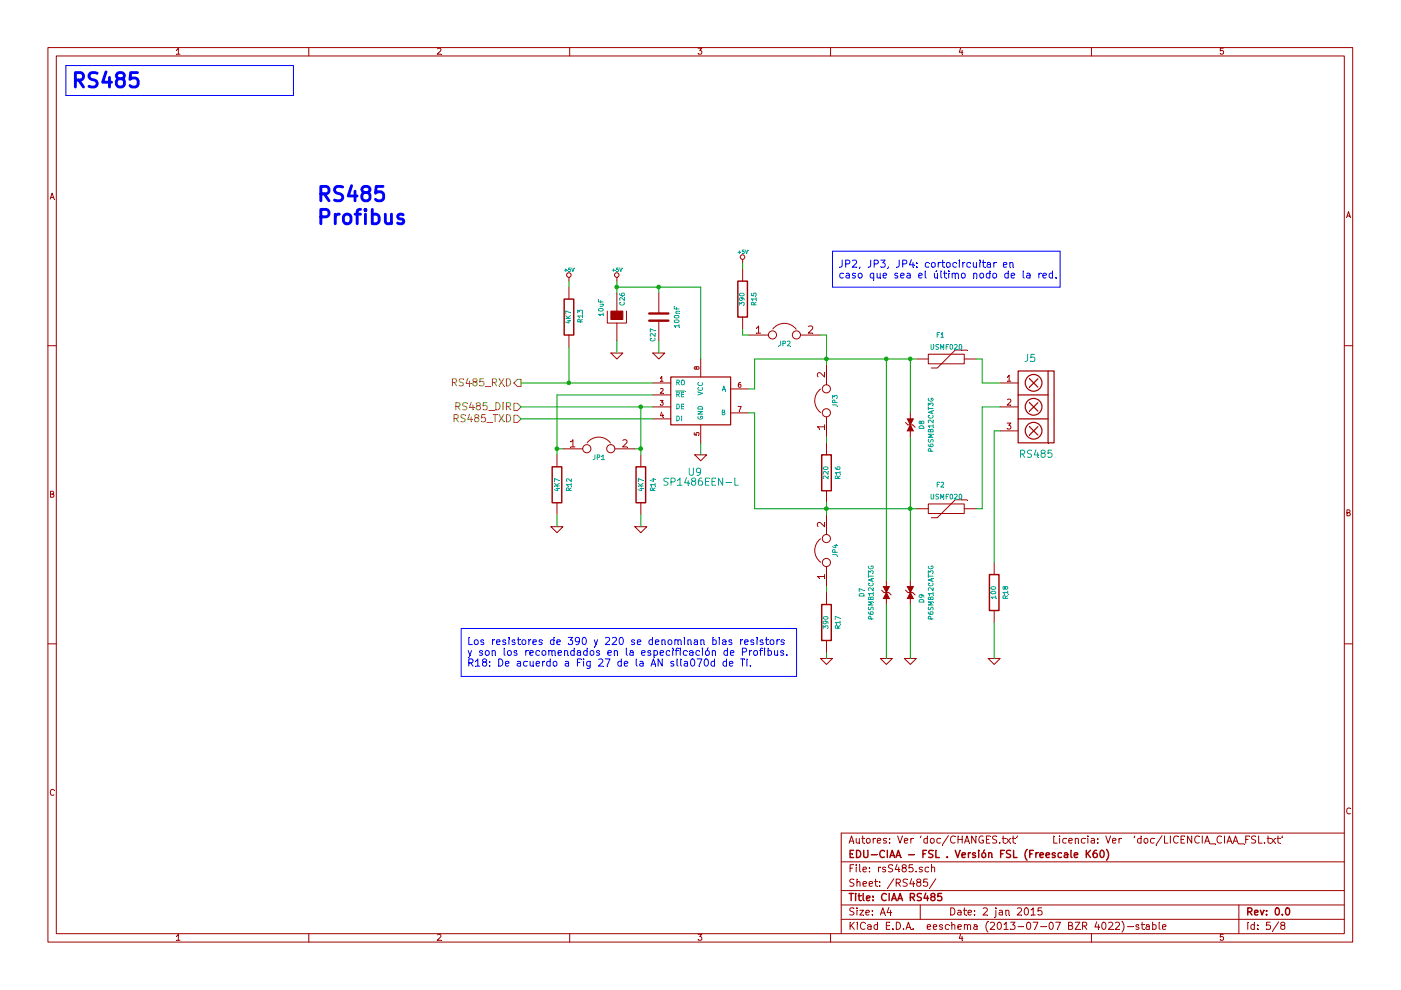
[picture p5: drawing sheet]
EESchema Schematic File Version 2
LIBS:CIAAK60LIB
LIBS:EDU_CIAA_K60-cache
EELAYER 27 0
EELAYER END
$Descr A4 11693 8268
encoding utf-8
Sheet 5 8
Title "CIAA RS485 "
Date "2 jan 2015"
Rev "0.0"
Comp "EDU-CIAA - FSL . Versión FSL (Freescale K60)"
Comment1 "Autores: Ver 'doc/CHANGES.txt'      Licencia: Ver  'doc/LICENCIA_CIAA_FSL.txt'"
Comment2 ""
Comment3 ""
Comment4 ""
$EndDescr
$Comp
L MAX3072 U9
U 1 1
P 5850 3350
F 0 "U9" H 5800 2750 60  0000 C CNN
F 1 "SP1486EEN-L" H 5850 2700 60  0000 C TNN
F 2 "SOIC-8" H 5850 3350 35  0001 C CIN
F 3 "~" H 5850 3350 60  0000 C CNN
F 4 "IC TXRX RS485/422 PROFIBUS 8SOIC" H 5850 3350 60  0001 C CNN "Descripcion"
F 5 "Exar Corporation" H 5850 3350 60  0001 C CNN "Fabricante"
F 6 "SP1486EEN-L" H 5850 3350 60  0001 C CNN "Nro. parte"
F 7 "../datasheets/ic/SP1486EEN-L.pdf" H 5850 3350 60  0001 C CNN "Path datasheet"
F 8 "1016-1003-5-ND" H 5850 3350 60  0001 C CNN "Digikey/Mouser"
F 9 "SOIC-8" H 5850 3350 60  0001 C CNN "Footprint estandar"
	1    5850 3350
	1    0    0    -1  
$EndComp
$Comp
L C C27
U 1 1
P 5500 2650
F 0 "C27" V 5550 2800 40  0000 C CNN
F 1 "100nF" V 5350 2650 40  0000 C CNN
F 2 "c_0603" H 5500 2650 60  0001 C CNN
F 3 "~" H 5500 2650 60  0000 C CNN
F 4 "CAP CER 0.1UF 16V 10% X7R 0603" H 6800 -600 60  0001 C CNN "Descripcion"
F 5 "Kemet" H 6800 -600 60  0001 C CNN "Fabricante"
F 6 "C0603C104K4RACTU" H 6800 -600 60  0001 C CNN "Nro. parte"
F 7 "../datasheet/passive/" H 6800 -600 60  0001 C CNN "Path datasheet"
F 8 "399-1096-1-ND" H 6800 -600 60  0001 C CNN "Digikey/Mouser"
F 9 "0603 (1608 Metric)" H 6800 -600 60  0001 C CNN "Footprint estandar"
	1    5500 2650
	-1   0    0    1   
$EndComp
$Comp
L GND #PWR082
U 1 1
P 5150 2950
F 0 "#PWR082" H 5150 2950 30  0001 C CNN
F 1 "GND" H 5150 2880 30  0001 C CNN
F 2 "~" H 5150 2950 60  0001 C CNN
F 3 "~" H 5150 2950 60  0001 C CNN
	1    5150 2950
	1    0    0    -1  
$EndComp
$Comp
L R R16
U 1 1
P 6900 3950
F 0 "R16" V 7000 3950 40  0000 C CNN
F 1 "220" V 6900 3950 40  0000 C CNN
F 2 "r_0603" H 6900 3950 60  0001 C CNN
F 3 "~" H 6900 3950 60  0000 C CNN
F 4 "RES 220 OHM 1/10W 5% 0603 SMD" H 6900 3950 60  0001 C CNN "Descripcion"
F 5 "Yageo" H 6900 3950 60  0001 C CNN "Fabricante"
F 6 "RC0603JR-07220RL" H 6900 3950 60  0001 C CNN "Nro. parte"
F 7 "../datasheet/passive/" H 6900 3950 60  0001 C CNN "Path datasheet"
F 8 "311-220GRCT-ND" H 6900 3950 60  0001 C CNN "Digikey/Mouser"
F 9 "0603 (1608 Metric)" H 6900 3950 60  0001 C CNN "Footprint estandar"
	1    6900 3950
	1    0    0    -1  
$EndComp
$Comp
L ESD D8
U 1 1
P 7600 3550
F 0 "D8" H 7600 3450 40  0000 C CNN
F 1 "P6SMB12CAT3G" H 7600 3350 40  0000 C BNN
F 2 "DO-214AA_SMB" H 7600 3550 60  0001 C CNN
F 3 "~" H 7600 3550 60  0000 C CNN
F 4 "TVS DIODE 10.2VWM 16.7VC SMB" H 7600 4150 60  0001 C CNN "Descripcion"
F 5 "ON Semiconductor" H 7600 4150 60  0001 C CNN "Fabricante"
F 6 "P6SMB12CAT3G" H 7600 4150 60  0001 C CNN "Nro. parte"
F 7 "../datasheet/passive/diode/psd12c.pdf" H 7600 4150 60  0001 C CNN "Path datasheet"
F 8 "P6SMB12CAT3GOSCT-ND" H 7600 4150 60  0001 C CNN "Digikey/Mouser"
F 9 "DO-214AA, SMB" H 7600 4150 60  0001 C CNN "Footprint estandar"
	1    7600 3550
	0    -1   -1   0   
$EndComp
$Comp
L ESD D7
U 1 1
P 7400 4950
F 0 "D7" H 7400 5150 40  0000 C CNN
F 1 "P6SMB12CAT3G" H 7400 5050 40  0000 C BNN
F 2 "DO-214AA_SMB" H 7400 4950 60  0001 C CNN
F 3 "~" H 7400 4950 60  0000 C CNN
F 4 "TVS DIODE 10.2VWM 16.7VC SMB" H 7400 4950 60  0001 C CNN "Descripcion"
F 5 "ON Semiconductor" H 7400 4950 60  0001 C CNN "Fabricante"
F 6 "P6SMB12CAT3G" H 7400 4950 60  0001 C CNN "Nro. parte"
F 7 "../datasheet/passive/diode/psd12c.pdf" H 7400 4950 60  0001 C CNN "Path datasheet"
F 8 "P6SMB12CAT3GOSCT-ND" H 7400 4950 60  0001 C CNN "Digikey/Mouser"
F 9 "DO-214AA, SMB" H 7400 4950 60  0001 C CNN "Footprint estandar"
	1    7400 4950
	0    -1   -1   0   
$EndComp
$Comp
L ESD D9
U 1 1
P 7600 4950
F 0 "D9" H 7550 4850 40  0000 C CNN
F 1 "P6SMB12CAT3G" H 7600 4750 40  0000 C BNN
F 2 "DO-214AA_SMB" H 7600 4950 60  0001 C CNN
F 3 "~" H 7600 4950 60  0000 C CNN
F 4 "TVS DIODE 10.2VWM 16.7VC SMB" H 7600 4350 60  0001 C CNN "Descripcion"
F 5 "ON Semiconductor" H 7600 4350 60  0001 C CNN "Fabricante"
F 6 "P6SMB12CAT3G" H 7600 4350 60  0001 C CNN "Nro. parte"
F 7 "../datasheet/passive/diode/psd12c.pdf" H 7600 4350 60  0001 C CNN "Path datasheet"
F 8 "P6SMB12CAT3GOSCT-ND" H 7600 4350 60  0001 C CNN "Digikey/Mouser"
F 9 "DO-214AA, SMB" H 7600 4350 60  0001 C CNN "Footprint estandar"
	1    7600 4950
	0    -1   -1   0   
$EndComp
$Comp
L R R15
U 1 1
P 6200 2500
F 0 "R15" V 6300 2500 40  0000 C CNN
F 1 "390" V 6200 2500 40  0000 C CNN
F 2 "r_0603" H 6200 2500 60  0001 C CNN
F 3 "~" H 6200 2500 60  0000 C CNN
F 4 "RES 390 OHM 1/10W 5% 0603 SMD" H 6200 2500 60  0001 C CNN "Descripcion"
F 5 "Yageo" H 6200 2500 60  0001 C CNN "Fabricante"
F 6 "RC0603JR-07390RL" H 6200 2500 60  0001 C CNN "Nro. parte"
F 7 "../datasheet/passive/" H 6200 2500 60  0001 C CNN "Path datasheet"
F 8 "311-390GRCT-ND" H 6200 2500 60  0001 C CNN "Digikey/Mouser"
F 9 "0603 (1608 Metric)" H 6200 2500 60  0001 C CNN "Footprint estandar"
	1    6200 2500
	1    0    0    -1  
$EndComp
Text Notes 2650 1700 0    120  ~ 24
RS485\nProfibus
$Comp
L TB_1X3 J5
U 1 1
P 8700 3300
F 0 "J5" H 8800 3600 60  0000 C CNN
F 1 "RS485" H 8750 2800 60  0000 C CNN
F 2 "bornier3" H 8700 3300 60  0001 C CNN
F 3 "~" H 8700 3300 60  0001 C CNN
F 4 "TERM BLOCK 5.08MM VERT 3POS PCB" H 8700 3300 60  0001 C CNN "Descripcion"
F 5 "TE Connectivity" H 8700 3300 60  0001 C CNN "Fabricante"
F 6 "796949-3" H 8700 3300 60  0001 C CNN "Nro. parte"
F 7 "../datasheet/connectors/bornera_796949.pdf" H 8700 3300 60  0001 C CNN "Path datasheet"
F 8 "571-7969493" H 8700 3300 60  0001 C CNN "Digikey/Mouser"
F 9 "~" H 8700 3300 60  0001 C CNN "Footprint estandar"
	1    8700 3300
	-1   0    0    -1  
$EndComp
Text Notes 7000 2250 0    60   ~ 0
JP2, JP3, JP4: cortocircuitar en\ncaso que sea el último nodo de la red.
$Comp
L R R14
U 1 1
P 5350 4050
F 0 "R14" V 5250 4050 40  0000 C CNN
F 1 "4K7" V 5350 4050 40  0000 C CNN
F 2 "r_0603" H 5350 4050 60  0001 C CNN
F 3 "~" H 5350 4050 60  0000 C CNN
F 4 "RES 4.7K OHM 1/10W 5% 0603 SMD" H 6950 1250 60  0001 C CNN "Descripcion"
F 5 "Yageo" H 6950 1250 60  0001 C CNN "Fabricante"
F 6 "RC0603JR-074K7L" H 6950 1250 60  0001 C CNN "Nro. parte"
F 7 "../datasheet/passive/" H 5350 4050 60  0001 C CNN "Path datasheet"
F 8 "311-4.7KGRCT-ND" H 6950 1250 60  0001 C CNN "Digikey/Mouser"
F 9 "0603 (1608 Metric)" H 6950 1250 60  0001 C CNN "Footprint estandar"
	1    5350 4050
	-1   0    0    1   
$EndComp
$Comp
L CP C26
U 1 1
P 5150 2650
F 0 "C26" V 5200 2800 40  0000 C CNN
F 1 "10uF" V 5000 2800 40  0000 R TNN
F 2 "c_1206POL" H 5150 2650 60  0001 C CNN
F 3 "~" H 5150 2650 60  0000 C CNN
F 4 "CAP TANT 10UF 6.3V 10% 1206" H 5150 2650 60  0001 C CNN "Descripcion"
F 5 "Kemet" H 5150 2650 60  0001 C CNN "Fabricante"
F 6 "T491A106K006AT7280" H 5150 2650 60  0001 C CNN "Nro. parte"
F 7 "../datasheet/passive/" H 5150 2650 60  0001 C CNN "Path datasheet"
F 8 "399-10116-1-ND" H 5150 2650 60  0001 C CNN "Digikey/Mouser"
F 9 "1206 (3216 Metric)" H 5150 2650 60  0001 C CNN "Footprint estandar"
	1    5150 2650
	1    0    0    -1  
$EndComp
$Comp
L THERMISTOR F2
U 1 1
P 7900 4250
F 0 "F2" V 8100 4300 40  0000 C CNN
F 1 "USMF020" V 8000 4250 40  0000 C CNN
F 2 "ptc_1210" V 7830 4250 30  0001 C CNN
F 3 "~" H 7900 4250 30  0000 C CNN
F 4 "FUSE RESETTABLE .20A 30V HLD SMD" H 7900 3700 60  0001 C CNN "Descripcion"
F 5 "Bourns Inc." H 7900 3700 60  0001 C CNN "Fabricante"
F 6 "MF-USMF020-2" H 7900 3700 60  0001 C CNN "Nro. parte"
F 7 "../datasheet/passive/protect/mfusmf.pdf" H 7900 3700 60  0001 C CNN "Path datasheet"
F 8 "MF-USMF020-2CT-ND" H 7900 3700 60  0001 C CNN "Digikey/Mouser"
F 9 "1210 (3225 métrico), cóncavo" H 7900 3700 60  0001 C CNN "Footprint estandar"
	1    7900 4250
	0    -1   -1   0   
$EndComp
$Comp
L THERMISTOR F1
U 1 1
P 7900 3000
F 0 "F1" V 8100 3050 40  0000 C CNN
F 1 "USMF020" V 8000 3000 40  0000 C CNN
F 2 "ptc_1210" V 7830 3000 30  0001 C CNN
F 3 "~" H 7900 3000 30  0000 C CNN
F 4 "FUSE RESETTABLE .20A 30V HLD SMD" H 7900 3000 60  0001 C CNN "Descripcion"
F 5 "Bourns Inc." H 7900 3000 60  0001 C CNN "Fabricante"
F 6 "MF-USMF020-2" H 7900 3000 60  0001 C CNN "Nro. parte"
F 7 "../datasheet/passive/protect/mfusmf.pdf" H 7900 3000 60  0001 C CNN "Path datasheet"
F 8 "MF-USMF020-2CT-ND" H 7900 3000 60  0001 C CNN "Digikey/Mouser"
F 9 "1210 (3225 métrico), cóncavo" H 7900 3000 60  0001 C CNN "Footprint estandar"
	1    7900 3000
	0    -1   -1   0   
$EndComp
$Comp
L GND #PWR083
U 1 1
P 5850 3800
F 0 "#PWR083" H 5850 3800 30  0001 C CNN
F 1 "GND" H 5850 3730 30  0001 C CNN
F 2 "~" H 5850 3800 60  0001 C CNN
F 3 "~" H 5850 3800 60  0001 C CNN
	1    5850 3800
	1    0    0    -1  
$EndComp
$Comp
L R R18
U 1 1
P 8300 4950
F 0 "R18" V 8400 4950 40  0000 C CNN
F 1 "100" V 8300 4950 40  0000 C CNN
F 2 "r_2010" H 8300 4950 60  0001 C CNN
F 3 "~" H 8300 4950 60  0000 C CNN
F 4 "RES 100 OHM 1/2W 5% 2010 SMD" H 8300 4950 60  0001 C CNN "Descripcion"
F 5 "Bourns Inc." H 8300 4950 60  0001 C CNN "Fabricante"
F 6 "CR2010-JW-101ELF" H 8300 4950 60  0001 C CNN "Nro. parte"
F 7 "../datasheet/passive/" H 8300 4950 60  0001 C CNN "Path datasheet"
F 8 "CR2010-JW-101ELFCT-ND" H 8300 4950 60  0001 C CNN "Digikey/Mouser"
F 9 "2010 (5025 Metric)" H 8300 4950 60  0001 C CNN "Footprint estandar"
	1    8300 4950
	1    0    0    -1  
$EndComp
$Comp
L R R13
U 1 1
P 4750 2650
F 0 "R13" V 4850 2600 40  0000 L CNN
F 1 "4K7" V 4750 2650 40  0000 C CNN
F 2 "r_0603" H 4750 2650 60  0001 C CNN
F 3 "~" H 4750 2650 60  0000 C CNN
F 4 "RES 4.7K OHM 1/10W 5% 0603 SMD" H 6500 650 60  0001 C CNN "Descripcion"
F 5 "Yageo" H 6500 650 60  0001 C CNN "Fabricante"
F 6 "RC0603JR-074K7L" H 6500 650 60  0001 C CNN "Nro. parte"
F 7 "../datasheet/passive" H 4750 2650 60  0001 C CNN "Path datasheet"
F 8 "311-4.7KGRCT-ND" H 6500 650 60  0001 C CNN "Digikey/Mouser"
F 9 "0603 (1608 Metric)" H 6500 650 60  0001 C CNN "Footprint estandar"
	1    4750 2650
	1    0    0    -1  
$EndComp
Text HLabel 4350 3500 0    60   Input ~ 0
RS485_TXD
Text HLabel 4350 3400 0    60   Input ~ 0
RS485_DIR
Text HLabel 4350 3200 0    60   Output ~ 0
RS485_RXD
$Comp
L GND #PWR084
U 1 1
P 8300 5500
F 0 "#PWR084" H 8300 5500 30  0001 C CNN
F 1 "GND" H 8300 5430 30  0001 C CNN
F 2 "~" H 8300 5500 60  0001 C CNN
F 3 "~" H 8300 5500 60  0001 C CNN
	1    8300 5500
	1    0    0    -1  
$EndComp
$Comp
L JUMPER JP2
U 1 1
P 6550 2800
F 0 "JP2" H 6550 2700 40  0000 C BNN
F 1 "JUMPER" H 6550 2720 40  0001 C CNN
F 2 "PIN_ARRAY_2x1" H 7150 2750 60  0001 C CNN
F 3 "~" H 7150 2750 60  0000 C CNN
F 4 "JUMPER 2 TERM" H 8800 2950 60  0001 C CNN "Descripcion"
F 5 "Sullins Connector Solutions" H 8800 2950 60  0001 C CNN "Fabricante"
F 6 "PREC040SFAN-RC" H 8800 2950 60  0001 C CNN "Nro. parte"
F 7 "../datasheet/connectors/" H 8800 2950 60  0001 C CNN "Path datasheet"
F 8 "S1212EC-40-ND" H 8800 2950 60  0001 C CNN "Digikey/Mouser"
F 9 "~" H 8800 2950 60  0001 C CNN "Footprint estandar"
	1    6550 2800
	1    0    0    -1  
$EndComp
$Comp
L JUMPER JP3
U 1 1
P 6900 3350
F 0 "JP3" H 6900 3250 40  0000 C BNN
F 1 "JUMPER" H 6900 3270 40  0001 C CNN
F 2 "PIN_ARRAY_2x1" H 7500 2900 60  0001 C CNN
F 3 "~" H 7500 2900 60  0000 C CNN
F 4 "JUMPER 2 TERM" H 9150 3100 60  0001 C CNN "Descripcion"
F 5 "Sullins Connector Solutions" H 9150 3100 60  0001 C CNN "Fabricante"
F 6 "PREC040SFAN-RC" H 9150 3100 60  0001 C CNN "Nro. parte"
F 7 "../datasheet/connectors/" H 9150 3100 60  0001 C CNN "Path datasheet"
F 8 "S1212EC-40-ND" H 9150 3100 60  0001 C CNN "Digikey/Mouser"
F 9 "~" H 9150 3100 60  0001 C CNN "Footprint estandar"
	1    6900 3350
	0    -1   -1   0   
$EndComp
$Comp
L JUMPER JP4
U 1 1
P 6900 4600
F 0 "JP4" H 6900 4500 40  0000 C BNN
F 1 "JUMPER" H 6900 4520 40  0001 C CNN
F 2 "PIN_ARRAY_2x1" H 7500 3200 60  0001 C CNN
F 3 "~" H 7500 3200 60  0000 C CNN
F 4 "JUMPER 2 TERM" H 9150 3400 60  0001 C CNN "Descripcion"
F 5 "Sullins Connector Solutions" H 9150 3400 60  0001 C CNN "Fabricante"
F 6 "PREC040SFAN-RC" H 9150 3400 60  0001 C CNN "Nro. parte"
F 7 "../datasheet/connectors/" H 9150 3400 60  0001 C CNN "Path datasheet"
F 8 "S1212EC-40-ND" H 9150 3400 60  0001 C CNN "Digikey/Mouser"
F 9 "~" H 9150 3400 60  0001 C CNN "Footprint estandar"
	1    6900 4600
	0    -1   -1   0   
$EndComp
Text Notes 600  750  0    120  ~ 24
RS485
$Comp
L GND #PWR085
U 1 1
P 7400 5500
F 0 "#PWR085" H 7400 5500 30  0001 C CNN
F 1 "GND" H 7400 5430 30  0001 C CNN
F 2 "~" H 7400 5500 60  0000 C CNN
F 3 "~" H 7400 5500 60  0000 C CNN
	1    7400 5500
	1    0    0    -1  
$EndComp
$Comp
L GND #PWR086
U 1 1
P 7600 5500
F 0 "#PWR086" H 7600 5500 30  0001 C CNN
F 1 "GND" H 7600 5430 30  0001 C CNN
F 2 "~" H 7600 5500 60  0000 C CNN
F 3 "~" H 7600 5500 60  0000 C CNN
	1    7600 5500
	1    0    0    -1  
$EndComp
$Comp
L GND #PWR087
U 1 1
P 6900 5500
F 0 "#PWR087" H 6900 5500 30  0001 C CNN
F 1 "GND" H 6900 5430 30  0001 C CNN
F 2 "~" H 6900 5500 60  0000 C CNN
F 3 "~" H 6900 5500 60  0000 C CNN
	1    6900 5500
	1    0    0    -1  
$EndComp
$Comp
L GND #PWR088
U 1 1
P 5350 4400
F 0 "#PWR088" H 5350 4400 30  0001 C CNN
F 1 "GND" H 5350 4330 30  0001 C CNN
F 2 "~" H 5350 4400 60  0000 C CNN
F 3 "~" H 5350 4400 60  0000 C CNN
	1    5350 4400
	1    0    0    -1  
$EndComp
$Comp
L GND #PWR089
U 1 1
P 5500 2950
F 0 "#PWR089" H 5500 2950 30  0001 C CNN
F 1 "GND" H 5500 2880 30  0001 C CNN
F 2 "~" H 5500 2950 60  0000 C CNN
F 3 "~" H 5500 2950 60  0000 C CNN
	1    5500 2950
	1    0    0    -1  
$EndComp
Wire Wire Line
	4350 3400 5450 3400
Wire Wire Line
	4350 3200 5450 3200
Wire Wire Line
	5850 3700 5850 3800
Wire Wire Line
	8200 3400 8200 4250
Wire Wire Line
	6300 4250 7650 4250
Wire Wire Line
	5500 2850 5500 2950
Connection ~ 5150 2400
Wire Notes Line
	8850 2100 6950 2100
Wire Notes Line
	8850 2400 8850 2100
Wire Notes Line
	6950 2400 8850 2400
Wire Notes Line
	6950 2100 6950 2400
Wire Wire Line
	4650 3300 5450 3300
Wire Wire Line
	4750 2350 4750 2400
Connection ~ 5500 2400
Wire Wire Line
	5500 2400 5500 2450
Wire Wire Line
	5150 2850 5150 2950
Wire Wire Line
	5150 2350 5150 2450
Wire Wire Line
	8200 3400 8350 3400
Wire Wire Line
	8200 3200 8350 3200
Wire Wire Line
	8200 3000 8200 3200
Wire Wire Line
	6200 2750 6200 2800
Wire Wire Line
	6300 3450 6300 4250
Wire Wire Line
	6300 3000 7650 3000
Wire Wire Line
	6300 3000 6300 3250
Wire Wire Line
	5150 2400 5850 2400
Wire Wire Line
	5850 2400 5850 3000
Wire Wire Line
	6200 2800 6250 2800
Wire Wire Line
	8200 4250 8150 4250
Connection ~ 7600 4250
Wire Wire Line
	6300 3450 6250 3450
Wire Wire Line
	6300 3250 6250 3250
Wire Wire Line
	8150 3000 8200 3000
Wire Wire Line
	7600 3650 7600 4850
Wire Wire Line
	7600 5050 7600 5500
Wire Wire Line
	8300 5200 8300 5500
Wire Wire Line
	7600 3450 7600 3000
Connection ~ 7600 3000
Wire Notes Line
	550  550  2450 550 
Wire Notes Line
	2450 550  2450 800 
Wire Notes Line
	2450 800  550  800 
Wire Notes Line
	550  800  550  550 
Wire Wire Line
	6200 2250 6200 2200
Connection ~ 7400 3000
Wire Wire Line
	6900 2800 6900 3050
Connection ~ 6900 3000
Wire Wire Line
	6900 3700 6900 3650
Wire Wire Line
	6900 4200 6900 4300
Connection ~ 6900 4250
Wire Wire Line
	7400 5050 7400 5500
Wire Wire Line
	5350 4400 5350 4300
Wire Wire Line
	4350 3500 5450 3500
Wire Wire Line
	6900 5450 6900 5500
Wire Wire Line
	6900 4900 6900 4950
Wire Wire Line
	6850 2800 6900 2800
Wire Wire Line
	7400 3000 7400 4850
Wire Wire Line
	8350 3600 8300 3600
Wire Wire Line
	8300 3600 8300 4700
$Comp
L R R17
U 1 1
P 6900 5200
F 0 "R17" V 7000 5200 40  0000 C CNN
F 1 "390" V 6900 5200 40  0000 C CNN
F 2 "r_0603" H 6900 5200 60  0001 C CNN
F 3 "~" H 6900 5200 60  0000 C CNN
F 4 "RES 390 OHM 1/10W 5% 0603 SMD" H 6900 5200 60  0001 C CNN "Descripcion"
F 5 "Yageo" H 6900 5200 60  0001 C CNN "Fabricante"
F 6 "RC0603JR-07390RL" H 6900 5200 60  0001 C CNN "Nro. parte"
F 7 "../datasheet/passive/" H 6900 5200 60  0001 C CNN "Path datasheet"
F 8 "311-390GRCT-ND" H 6900 5200 60  0001 C CNN "Digikey/Mouser"
F 9 "0603 (1608 Metric)" H 6900 5200 60  0001 C CNN "Footprint estandar"
	1    6900 5200
	1    0    0    -1  
$EndComp
Text Notes 3900 5400 0    60   ~ 0
Los resistores de 390 y 220 se denominan bias resistors\ny son los recomendados en la especificación de Profibus.\nR18: De acuerdo a Fig 27 de la AN slla070d de TI.
$Comp
L +5V #PWR090
U 1 1
P 4750 2350
F 0 "#PWR090" H 4750 2440 20  0001 C CNN
F 1 "+5V" H 4750 2440 30  0000 C CNN
F 2 "~" H 4750 2350 60  0000 C CNN
F 3 "~" H 4750 2350 60  0000 C CNN
	1    4750 2350
	1    0    0    -1  
$EndComp
$Comp
L +5V #PWR091
U 1 1
P 5150 2350
F 0 "#PWR091" H 5150 2440 20  0001 C CNN
F 1 "+5V" H 5150 2440 30  0000 C CNN
F 2 "~" H 5150 2350 60  0000 C CNN
F 3 "~" H 5150 2350 60  0000 C CNN
	1    5150 2350
	1    0    0    -1  
$EndComp
$Comp
L +5V #PWR092
U 1 1
P 6200 2200
F 0 "#PWR092" H 6200 2290 20  0001 C CNN
F 1 "+5V" H 6200 2290 30  0000 C CNN
F 2 "~" H 6200 2200 60  0000 C CNN
F 3 "~" H 6200 2200 60  0000 C CNN
	1    6200 2200
	1    0    0    -1  
$EndComp
Wire Notes Line
	3850 5250 6650 5250
Wire Wire Line
	4750 2900 4750 3200
Connection ~ 4750 3200
Wire Notes Line
	3850 5250 3850 5650
Wire Notes Line
	3850 5650 6650 5650
Wire Notes Line
	6650 5650 6650 5250
$Comp
L R R12
U 1 1
P 4650 4050
F 0 "R12" V 4550 4050 40  0000 C CNN
F 1 "4K7" V 4650 4050 40  0000 C CNN
F 2 "r_0603" H 4650 4050 60  0001 C CNN
F 3 "~" H 4650 4050 60  0000 C CNN
F 4 "RES 4.7K OHM 1/10W 5% 0603 SMD" H 6250 1250 60  0001 C CNN "Descripcion"
F 5 "Yageo" H 6250 1250 60  0001 C CNN "Fabricante"
F 6 "RC0603JR-074K7L" H 6250 1250 60  0001 C CNN "Nro. parte"
F 7 "../datasheet/passive/" H 4650 4050 60  0001 C CNN "Path datasheet"
F 8 "311-4.7KGRCT-ND" H 6250 1250 60  0001 C CNN "Digikey/Mouser"
F 9 "0603 (1608 Metric)" H 6250 1250 60  0001 C CNN "Footprint estandar"
	1    4650 4050
	-1   0    0    1   
$EndComp
$Comp
L GND #PWR093
U 1 1
P 4650 4400
F 0 "#PWR093" H 4650 4400 30  0001 C CNN
F 1 "GND" H 4650 4330 30  0001 C CNN
F 2 "~" H 4650 4400 60  0000 C CNN
F 3 "~" H 4650 4400 60  0000 C CNN
	1    4650 4400
	1    0    0    -1  
$EndComp
Wire Wire Line
	4650 4400 4650 4300
$Comp
L JUMPER JP1
U 1 1
P 5000 3750
F 0 "JP1" H 5000 3650 40  0000 C BNN
F 1 "JUMPER" H 5000 3670 40  0001 C CNN
F 2 "PIN_ARRAY_2x1" H 5600 3300 60  0001 C CNN
F 3 "~" H 5600 3300 60  0000 C CNN
F 4 "JUMPER 2 TERM" H 7250 3500 60  0001 C CNN "Descripcion"
F 5 "Sullins Connector Solutions" H 7250 3500 60  0001 C CNN "Fabricante"
F 6 "PREC040SFAN-RC" H 7250 3500 60  0001 C CNN "Nro. parte"
F 7 "../datasheet/connectors/" H 7250 3500 60  0001 C CNN "Path datasheet"
F 8 "S1212EC-40-ND" H 7250 3500 60  0001 C CNN "Digikey/Mouser"
F 9 "~" H 7250 3500 60  0001 C CNN "Footprint estandar"
	1    5000 3750
	1    0    0    -1  
$EndComp
Wire Wire Line
	5350 3800 5350 3400
Connection ~ 5350 3400
Wire Wire Line
	5300 3750 5350 3750
Connection ~ 5350 3750
Wire Wire Line
	4650 3300 4650 3800
Wire Wire Line
	4700 3750 4650 3750
Connection ~ 4650 3750
$EndSCHEMATC
